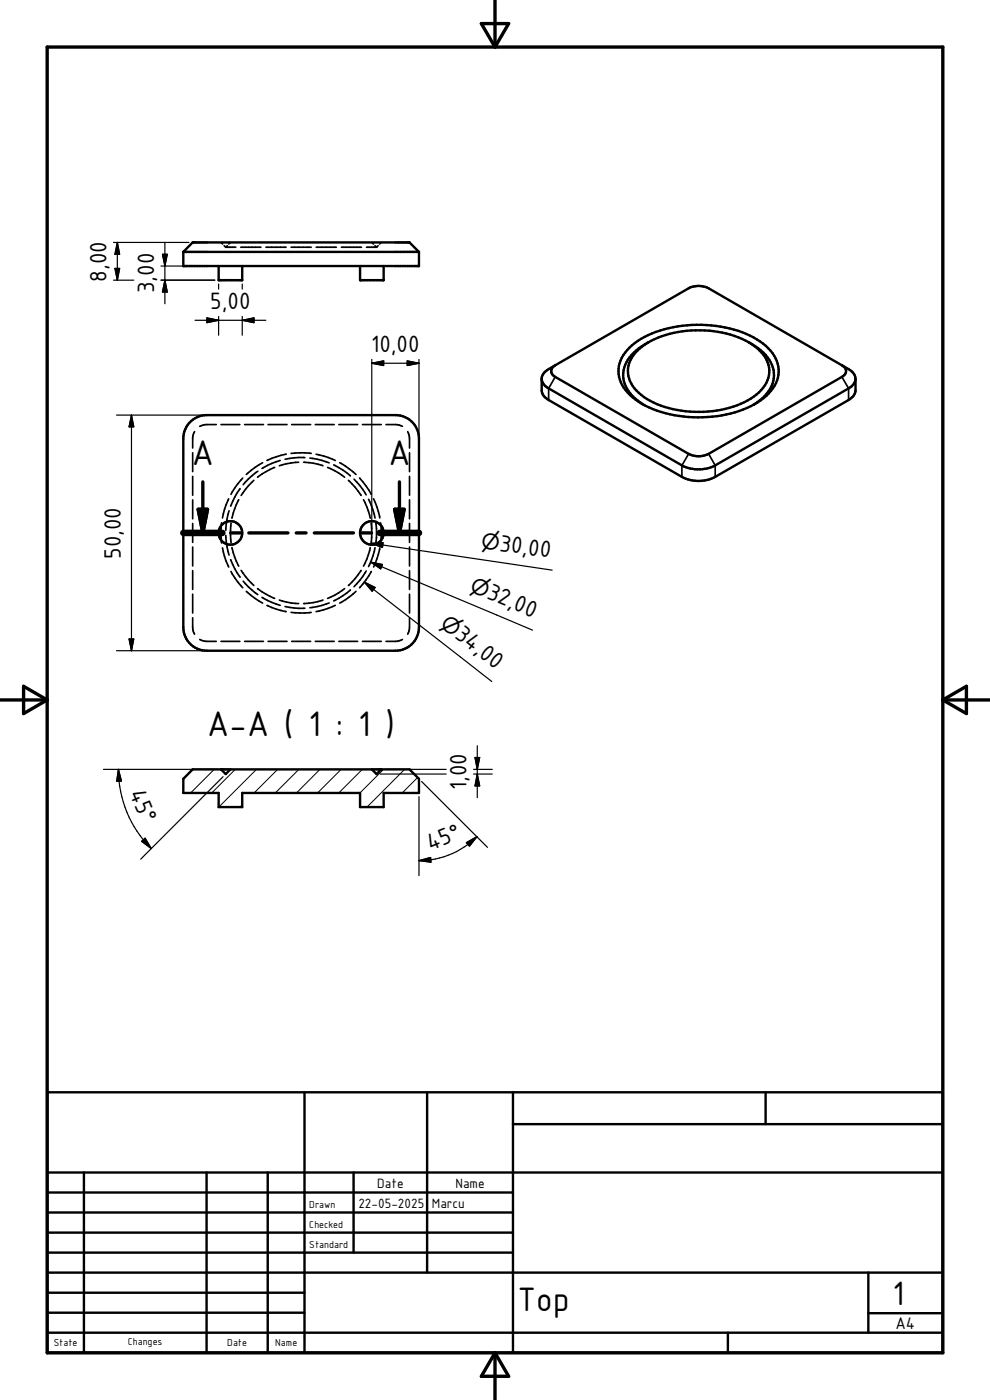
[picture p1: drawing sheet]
<svg xmlns="http://www.w3.org/2000/svg" width="210mm" height="297mm" viewBox="0 0 210 297" stroke-linecap="round" stroke-linejoin="round" font-family="sans-serif">
<g fill="none" stroke="#000" stroke-width=".21">
<path d="M40.9 163.2l-2 2.1M45.4 163.2l-5 5M49.9 163.2l-5 5M51.4 170.7l-.5 .5M54.4 163.2l-8 8M58.9 163.2l-5 5M63.4 163.2l-5 5M67.9 163.2l-5 5M72.4 163.2l-5 5M76.9 163.2l-5 5M81.4 163.2l-5 5M85.8 163.2l-7.9 8"/>
<path d="M88.6 165l-3.3 3.2"/>
</g>
<g fill="none" stroke="#000" stroke-width=".36">
<path d="M46.9 51.4l.3 .4M47.6 52.1l.3 .4M47.9 52.5h2.1M48.2 52.1l-.3 .4M48.9 51.4l-.4 .4M51.1 52.5h4.2M56.4 52.5h4.3M61.8 52.5h4.2M67.1 52.5h4.3M72.4 52.5h4.3M77.8 52.5h2.1M78.9 51.4l.3 .4"/>
<path d="M79.6 52.1l.3 .4M80.2 52.1l-.3 .4M80.9 51.4l-.4 .4M117.8 80l-1.4 2.4v2.5M178.6 80l1.4 2.4v2.5M40.9 96.1v4M41.3 91.6l-.4 1.1v2.3M45.9 90.1h-2.4l-1.1 .4M46.9 90.1h4M51.9 90.1h4M54.7 100l-2 1.6-1.1 1.2M55.7 98.2l-1.6 1-1.9 1.5"/>
<path d="M56.9 90.1h4M58.3 99.2l-1.9 .9-1.8 1.1M59.4 97.7l-1.8 .6-2 1.1M60.7 96.4l-2.1 .5-2 .8M61.8 96.2l1.8-.1 2.4 .1M61.9 90.1h4M63.3 98.1l-2.5 .3-1.5 .4M64.4 98.1l2.1 .2 2 .5M64.7 97.1h-2.3l-1.9 .3M65.7 97.2l2.6 .5 1.5 .5M66.9 90.1h4M67.1 96.4l2.5 .7 1.5 .6"/>
<path d="M69.5 99.2l2.3 1.1 1.3 .9M70.8 98.6l1.9 1.1 1.6 1.2M71.9 90.1h4M72.1 98.2a13.9 13.9 0 0 1 3.4 2.5M76.9 90.1h4M81.9 90.1a6.4 6.4 0 0 1 3.1 .2l.4 .2M86.5 91.6l.3 1.1 .1 2.3M86.9 96.1v4M146.1 96.3l-1.4 2.4v2.5M150.3 96.3l1.4 2.4v2.5M40.9 101.1v4M40.9 106v4.1"/>
<path d="M40.9 111.1v4M40.9 116.1v4M47 110.9l-.1 2.2 .1 2.1M47.2 116.2l.4 1.9 .9 2.2M47.9 113.6l.3 2.4 .4 1.8M48.5 105.8l-.9 2.3-.4 1.8M48.6 108.4l-.4 1.7-.3 2.4M48.9 118.7l.9 1.9 1.1 1.9M49 111l-.1 1.6 .1 2.5M49.2 116.2l.6 2 .8 1.9M50.6 106l-.8 1.9-.6 2M50.9 103.7l-1.1 1.8-.9 1.9"/>
<path d="M51.5 101.4l-1.1 1.3-1.4 2.2M53.9 101.9l-1.2 1.1-1.5 2.1M73.9 101.9l1.5 1.5 1.2 1.7M74.3 100.9h.1M75.1 101.7l1.3 1.3 1.3 2M76.3 101.4l1.3 1.7 1.2 1.8M77.1 106l1 2.4 .4 1.5M78.2 105.9l.9 2.3 .5 1.7M78.5 116.2l-.7 2.4-.7 1.5M78.7 111l.2 2.1-.2 2M79.3 105.8l.7 1.8 .6 2.3M79.6 116.2l-.5 1.7-.9 2.3"/>
<path d="M79.7 111l.2 2.1-.2 2.1M80.6 116.2l-.6 2.3-.7 1.8M80.8 110.9l.1 1.7-.1 2.6M86.9 101.1v4M86.9 106v4.1M86.9 111.1v4M86.9 116.1v4M40.9 131.1v2.4l.4 1M40.9 121.1v3.9M40.9 126.1v4M42.4 135.7l1.1 .3 2.4 .1M46.9 136.1h4"/>
<path d="M49 121.2l1.4 2.2 1.1 1.3M51.2 121l1.5 2.1 1.2 1.1M51.6 123.3l1.1 1.2 2 1.6M51.9 136.1h4M52.2 125.5l1.9 1.5 1.6 .9M54.6 124.9l1.8 1.1 1.9 1M55.6 126.7l2 1.1 1.8 .6M56.6 128.4l2 .8 2.1 .5M56.9 136.1h4M59.3 127.3l2.5 .6 1.5 .1M60.5 128.7l1.9 .3h2.3M61.8 129.9l1.8 .2 2.4-.2"/>
<path d="M61.9 136.1h4M66.9 136.1h4M68.5 127.3l-2 .5-2.1 .2M69.8 127.9l-1.5 .5-2.6 .5M71.1 128.4l-1.5 .7-2.5 .6M71.9 136.1h4M73.1 124.9l-2.1 1.4-1.5 .7M74.3 125.2l-1.6 1.2-1.9 1.1M75.5 125.5l-2.2 1.8-1.2 .6M76.6 121l-1.2 1.7-1.5 1.5M76.9 136.1h4M77.7 121.1l-1.3 2-1.3 1.4"/>
<path d="M78.8 121.2l-1.2 1.8-1.3 1.7M85.4 135.7l-.4 .1a6.3 6.3 0 0 1-3.1 .3M86.9 121.1v3.9M86.9 126.1v4M86.9 131.1l-.1 2.4-.3 1"/>
</g>
<g fill="none" stroke="#000" stroke-width=".51">
<path d="M38.9 53.4v3h50v-3M38.9 53.4l2-2h46l2 2M38.9 53.4h50M46.4 56.4v3h5v-3M76.4 56.4v3h5v-3M117.8 77.5a1.31 1.31 0 0 0-.9 1.2 1.31 1.31 0 0 0 .9 1.3l28.3 16.3a4.7 4.7 0 0 0 4.2 0l28.3-16.3a1.3 1.3 0 0 0 .9-1.3 1.3 1.3 0 0 0-.9-1.2M117.8 77.5l28.3-16.3a4.8 4.8 0 0 1 4.2 0l28.3 16.3M117.8 77.5l-1.8 1-.9 1.1-.2 .6v2.6a2.49 2.49 0 0 0 1.5 2.1l28.3 16.3a7.6 7.6 0 0 0 7 0l28.3-16.3a2.49 2.49 0 0 0 1.5-2.1v-2.6l-.2-.6-.9-1.1-1.8-1M133.5 73.8a20.7 20.7 0 0 1 13.3-4.9 23.8 23.8 0 0 1 15.1 4 7.1 7.1 0 0 1 3.1 7.2 10.1 10.1 0 0 1-5.7 6.1 26.8 26.8 0 0 1-23.1-.5 8.7 8.7 0 0 1-5-6.9 7 7 0 0 1 2.3-5zM135.2 74.4a18.6 18.6 0 0 1 13.3-4.3 19.6 19.6 0 0 1 12.1 3.8 5.8 5.8 0 0 1 1.7 7.9 14.5 14.5 0 0 1-9.3 5.1 22.7 22.7 0 0 1-16.4-2.6 6.6 6.6 0 0 1-3.3-6.7l.7-1.7zM137.6 72.6a8.9 8.9 0 0 0-5.4 6.5 7.2 7.2 0 0 0 3.7 6.3l.6 .5M158.8 72.6a9.9 9.9 0 0 1 5.2 5.4 6.2 6.2 0 0 1-2.3 6.5l-1.9 1.4"/>
<path d="M40.2 89.7a5 5 0 0 1 3.7-1.6h40a5 5 0 0 1 5 5v39.9a5 5 0 0 1-5 5.1h-40a5 5 0 0 1-5-5.1v-39.9l.2-1.6 .4-.9zM114.9 80.5l.5 1.2 1 .7 28.3 16.3a7.8 7.8 0 0 0 7 0l28.3-16.3 1.2-1 .3-.9M40.9 163.2h46l2 2v3h-7.5v3h-5v-3h-25v3h-5v-3h-7.5v-3zM46.9 163.2l1 1 1-1M78.9 163.2l1 1 1-1M10 231.7h190v55.3h-190zM64.6 231.7v55.3M90.6 231.7v38.3M108.8 238.5h91.2M108.8 231.7v55.3M162.4 231.7v6.8M10 253h98.8"/>
<path d="M10 257.2h98.8M10 248.7h190M17.8 248.7v38.3M43.8 248.7v38.3M56.8 248.7v38.3M75 248.7v17M10 261.5h98.8M10 265.7h98.8M10 270h190M10 274.3h54.6M10 278.5h54.6M184.2 278.6h15.8"/>
<path d="M184.2 270v12.7M10 282.7h190M154.4 282.7v4.3"/>
<circle cx="48.9" cy="113.1" r="2.51"/>
<circle cx="78.9" cy="113.1" r="2.5"/>
</g>
<g fill="none" stroke="#000" stroke-width=".71">
<path d="M10 10h190v277h-190zM102.1 5h5.8l-2.9 5zM105 0v10M38.9 113.1h8.3M42 108.1h2l-1 5zM43 102.2v10.9M48.9 113.1h2.1M52.8 113.1h8.3M62.8 113.1h2.1M66.7 113.1h8.3M76.7 113.1h2.1M80.6 113.1h8.3"/>
<path d="M83.7 108.1h2l-1 5zM84.7 102.2v10.9M0 148.5h10M5 145.6l5 2.9-5 2.9zM200 148.5h10M200 148.5l5-2.9v5.8zM105 287v10M105 287l2.9 5h-5.8z"/>
</g>
<path d="M38.9 113.1h8.3M80.6 113.1h8.3" fill="none" stroke="#000" stroke-width="1.4"/>
<path d="M42 108.1h2l-1 5zM83.7 108.1h2l-1 5z" fill="#000" stroke="#000" stroke-width=".71"/>
<g fill="none" stroke="#000" stroke-width=".25">
<path d="M24.1 51.4h16M24.1 59.4h4.3M24.4 56.9h1l-.5 2.5zM24.9 51.4v8M24.9 51.4l.5 2.6h-1zM34.2 59.4h11.4M34.2 56.4h8.9M34.5 54h1l-.5 2.4zM35 51.4v13M35 59.4l.5 2.6h-1zM41.4 67.9h15M43.9 67.4l2.5 .5-2.5 .6z"/>
<path d="M46.4 60.3v1M46.4 67.1v4M51.4 67.9l2.5-.5v1.1zM51.4 60.3v1M51.4 67.1v4M78.9 77.1h10M78.9 77.1l2.5-.5v.9zM78.9 76.3v36M86.4 76.6l2.5 .5-2.5 .4zM88.9 76.3v16M24.7 88.1h18.4M27.9 88.1v50"/>
<path d="M27.9 88.1l.5 2.5h-1zM78.6 119.3l34.4 14.4M78.6 119.3l2.5 .5-.3 .9zM78.7 115.3l38.4 5.7M78.7 115.3l2.6-.2-.2 1zM24.7 138.1h18.4M27.4 135.6h1l-.5 2.5zM77.3 123.5l27 21.1M77.3 123.5l2.3 1.1-.7 .8zM101.2 158.2v11M21.9 163.2h24.2M25.1 163.2a23.6 23.6 0 0 0 7 16.8"/>
<path d="M25.1 163.2l.7 2.5h-1zM30 178.5l.8-.7 1.3 2.2zM47.3 164.8l-17.5 17.5M80.7 164.2h13.9M81.7 163.2h12.9M88.9 169v16.8M89.4 165.8l14 14M98.9 178.8l2.3-1.3-1.6 2zM100.5 164.2h3.9M100.5 163.2h3.9M100.8 160.7h1l-.6 2.5zM101.2 177.5a17.3 17.3 0 0 1-12.3 5.1"/>
<path d="M101.2 164.2l.6 2.5h-1zM88.9 182.6l2.4-.7 .1 1z"/>
</g>
<g fill="#000" stroke="#000" stroke-width=".25">
<path d="M24.4 56.9h1l-.5 2.5zM24.9 51.4l.5 2.6h-1zM34.5 54h1l-.5 2.4zM35 59.4l.5 2.6h-1zM43.9 67.4l2.5 .5-2.5 .6zM51.4 67.9l2.5-.5v1.1zM78.9 77.1l2.5-.5v.9zM86.4 76.6l2.5 .5-2.5 .4zM27.9 88.1l.5 2.5h-1zM78.6 119.3l2.5 .5-.3 .9zM78.7 115.3l2.6-.2-.2 1zM27.4 135.6h1l-.5 2.5z"/>
<path d="M77.3 123.5l2.3 1.1-.7 .8zM25.1 163.2l.7 2.5h-1zM30 178.5l.8-.7 1.3 2.2zM98.9 178.8l2.3-1.3-1.6 2zM100.8 160.7h1l-.6 2.5zM101.2 164.2l.6 2.5h-1zM88.9 182.6l2.4-.7 .1 1z"/>
</g>
<g font-size="8.1">
<text x="40.7" y="98.7">A</text>
<text x="82.4" y="98.7">A</text>
<text x="43.9" y="156.2">A-A ( 1 : 1 )</text>
</g>
<g font-size="7.7">
<text x="109.8" y="278.1">Top</text>
<text x="189.4" y="276.8">1</text>
</g>
<g font-size="5.4">
<text x="22.6" y="59.7" transform="rotate(-90 22.6 59.7)">8,00</text>
<text x="32.7" y="62.2" transform="rotate(-90 32.7 62.2)">3,00</text>
<text x="44.6" y="65.7">5,00</text>
<text x="78.7" y="74.8">10,00</text>
<text x="25.6" y="118.6" transform="rotate(-90 25.6 118.6)">50,00</text>
<text x="105.8" y="116.8" transform="rotate(8 105.8 116.8)">30,00</text>
<text x="103" y="126.8" transform="rotate(23 103 126.8)">32,00</text>
<text x="96.3" y="135.2" transform="rotate(38 96.3 135.2)">34,00</text>
<text x="99" y="167.6" transform="rotate(-90 99 167.6)">1,00</text>
<text x="27.4" y="168.1" transform="rotate(68 27.4 168.1)">45°</text>
<text x="91.3" y="180.6" transform="rotate(-22 91.3 180.6)">45°</text>
</g>
<g font-size="4.6">
<text x="101.9" y="116.2" transform="rotate(8 101.9 116.2)">n</text>
<text x="99.4" y="125.3" transform="rotate(23 99.4 125.3)">n</text>
<text x="93.2" y="132.8" transform="rotate(38 93.2 132.8)">n</text>
</g>
<text font-size="3.9" x="190" y="281.9">A4</text>
<g font-size="3.1">
<text x="80" y="252">Date</text>
<text x="96.6" y="252">Name</text>
<text x="76" y="256.2">22-05-2025 Marcu</text>
</g>
<g font-size="2.3">
<text x="65.6" y="256.2">Drawn</text>
<text x="65.6" y="260.5">Checked</text>
<text x="65.6" y="264.7">Standard</text>
<text x="11.4" y="285.6">State</text>
<text x="27.1" y="285.4">Changes</text>
<text x="48.2" y="285.6">Date</text>
<text x="58.4" y="285.6">Name</text>
</g>
</svg>
